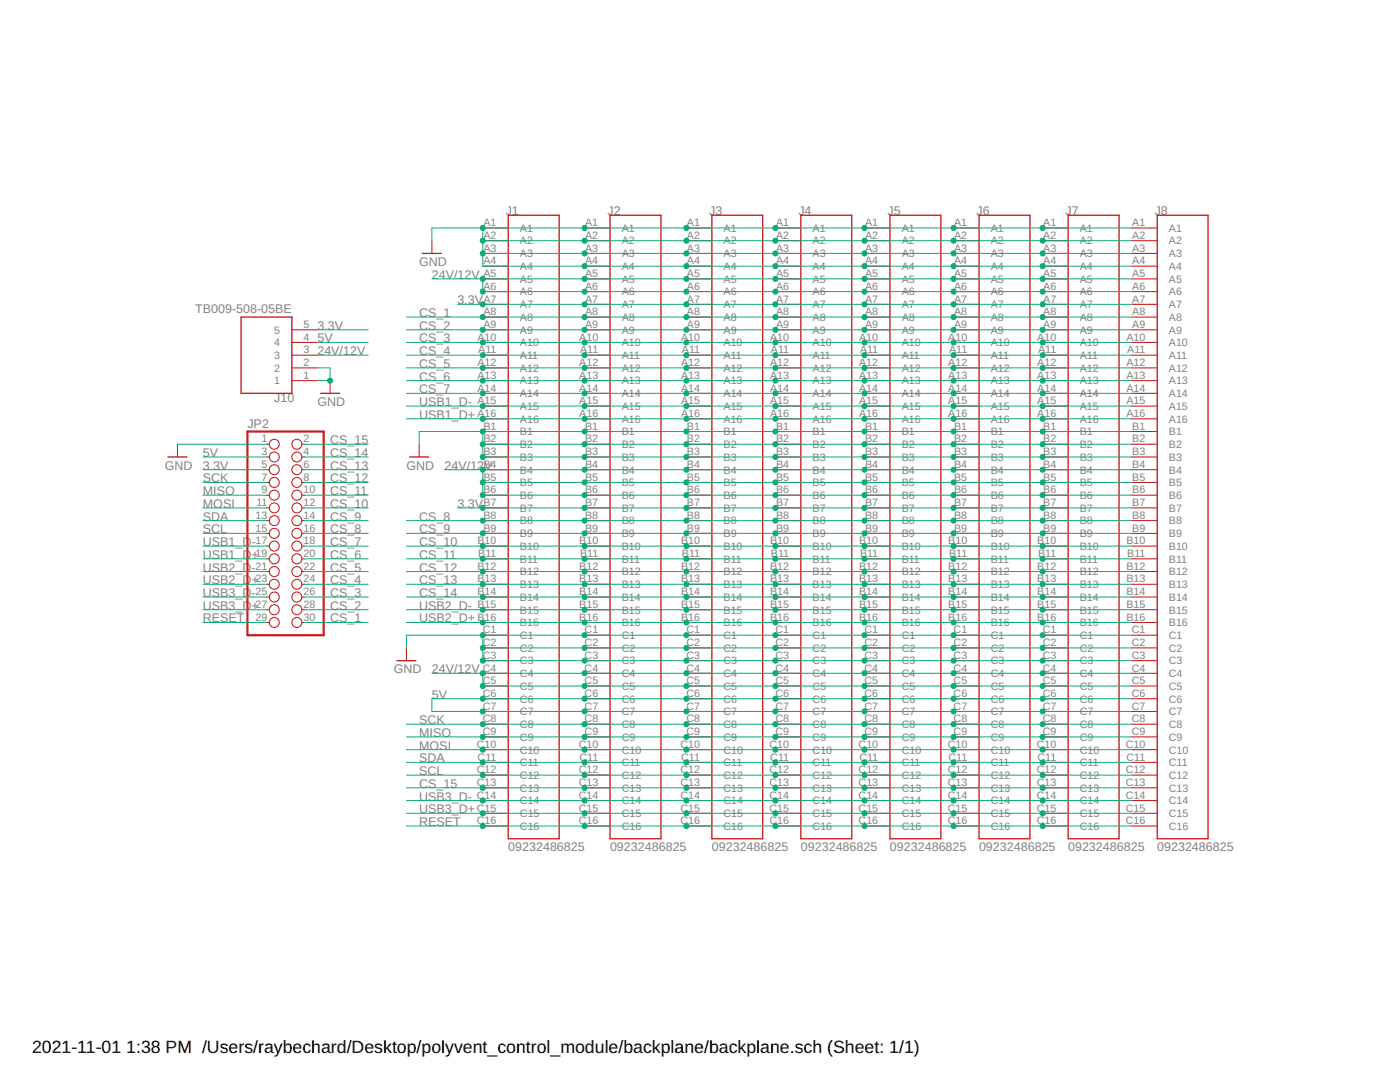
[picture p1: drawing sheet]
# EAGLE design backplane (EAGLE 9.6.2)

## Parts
J1  09232486825  [HARTING_09232486825]
J2  09232486825  [HARTING_09232486825]
J3  09232486825  [HARTING_09232486825]
J4  09232486825  [HARTING_09232486825]
J5  09232486825  [HARTING_09232486825]
J6  09232486825  [HARTING_09232486825]
J7  09232486825  [HARTING_09232486825]
J8  09232486825  [HARTING_09232486825]
J10  TB009-508-05BE  [CUI_TB009-508-05BE]
JP2  PINHD-2X15  [2X15]

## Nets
3.3V: J1.A7 J1.B7 J2.A7 J2.B7 J3.A7 J3.B7 J4.A7 J4.B7 J5.A7 J5.B7 J6.A7 J6.B7 J7.A7 J7.B7 J8.A7 J8.B7 J10.1 JP2.5
5V: J1.C6 J1.C7 J2.C6 J2.C7 J3.C6 J3.C7 J4.C6 J4.C7 J5.C6 J5.C7 J6.C6 J6.C7 J7.C6 J7.C7 J8.C6 J8.C7 J10.2 JP2.3
24V/12V: J1.A5 J1.A6 J1.B4 J1.B5 J1.B6 J1.C4 J1.C5 J2.A5 J2.A6 J2.B4 J2.B5 J2.B6 J2.C4 J2.C5 J3.A5 J3.A6 J3.B4 J3.B5 J3.B6 J3.C4 J3.C5 J4.A5 J4.A6 J4.B4 J4.B5 J4.B6 J4.C4 J4.C5 J5.A5 J5.A6 J5.B4 J5.B5 J5.B6 J5.C4 J5.C5 J6.A5 J6.A6 J6.B4 J6.B5 J6.B6 J6.C4 J6.C5 J7.A5 J7.A6 J7.B4 J7.B5 J7.B6 J7.C4 J7.C5 J8.A5 J8.A6 J8.B4 J8.B5 J8.B6 J8.C4 J8.C5 J10.3
CS_1: J1.A8 J2.A8 J3.A8 J4.A8 J5.A8 J6.A8 J7.A8 J8.A8 JP2.30
CS_2: J1.A9 J2.A9 J3.A9 J4.A9 J5.A9 J6.A9 J7.A9 J8.A9 JP2.28
CS_3: J1.A10 J2.A10 J3.A10 J4.A10 J5.A10 J6.A10 J7.A10 J8.A10 JP2.26
CS_4: J1.A11 J2.A11 J3.A11 J4.A11 J5.A11 J6.A11 J7.A11 J8.A11 JP2.24
CS_5: J1.A12 J2.A12 J3.A12 J4.A12 J5.A12 J6.A12 J7.A12 J8.A12 JP2.22
CS_6: J1.A13 J2.A13 J3.A13 J4.A13 J5.A13 J6.A13 J7.A13 J8.A13 JP2.20
CS_7: J1.A14 J2.A14 J3.A14 J4.A14 J5.A14 J6.A14 J7.A14 J8.A14 JP2.18
CS_8: J1.B8 J2.B8 J3.B8 J4.B8 J5.B8 J6.B8 J7.B8 J8.B8 JP2.16
CS_9: J1.B9 J2.B9 J3.B9 J4.B9 J5.B9 J6.B9 J7.B9 J8.B9 JP2.14
CS_10: J1.B10 J2.B10 J3.B10 J4.B10 J5.B10 J6.B10 J7.B10 J8.B10 JP2.12
CS_11: J1.B11 J2.B11 J3.B11 J4.B11 J5.B11 J6.B11 J7.B11 J8.B11 JP2.10
CS_12: J1.B12 J2.B12 J3.B12 J4.B12 J5.B12 J6.B12 J7.B12 J8.B12 JP2.8
CS_13: J1.B13 J2.B13 J3.B13 J4.B13 J5.B13 J6.B13 J7.B13 J8.B13 JP2.6
CS_14: J1.B14 J2.B14 J3.B14 J4.B14 J5.B14 J6.B14 J7.B14 J8.B14 JP2.4
CS_15: J1.C13 J2.C13 J3.C13 J4.C13 J5.C13 J6.C13 J7.C13 J8.C13 JP2.2
GND: J1.A1 J1.A2 J1.A3 J1.A4 J1.B1 J1.B2 J1.B3 J1.C1 J1.C2 J1.C3 J2.A1 J2.A2 J2.A3 J2.A4 J2.B1 J2.B2 J2.B3 J2.C1 J2.C2 J2.C3 J3.A1 J3.A2 J3.A3 J3.A4 J3.B1 J3.B2 J3.B3 J3.C1 J3.C2 J3.C3 J4.A1 J4.A2 J4.A3 J4.A4 J4.B1 J4.B2 J4.B3 J4.C1 J4.C2 J4.C3 J5.A1 J5.A2 J5.A3 J5.A4 J5.B1 J5.B2 J5.B3 J5.C1 J5.C2 J5.C3 J6.A1 J6.A2 J6.A3 J6.A4 J6.B1 J6.B2 J6.B3 J6.C1 J6.C2 J6.C3 J7.A1 J7.A2 J7.A3 J7.A4 J7.B1 J7.B2 J7.B3 J7.C1 J7.C2 J7.C3 J8.A1 J8.A2 J8.A3 J8.A4 J8.B1 J8.B2 J8.B3 J8.C1 J8.C2 J8.C3 J10.4 J10.5 JP2.1
MISO: J1.C9 J2.C9 J3.C9 J4.C9 J5.C9 J6.C9 J7.C9 J8.C9 JP2.9
MOSI: J1.C10 J2.C10 J3.C10 J4.C10 J5.C10 J6.C10 J7.C10 J8.C10 JP2.11
RESET: J1.C16 J2.C16 J3.C16 J4.C16 J5.C16 J6.C16 J7.C16 J8.C16 JP2.29
SCK: J1.C8 J2.C8 J3.C8 J4.C8 J5.C8 J6.C8 J7.C8 J8.C8 JP2.7
SCL: J1.C12 J2.C12 J3.C12 J4.C12 J5.C12 J6.C12 J7.C12 J8.C12 JP2.15
SDA: J1.C11 J2.C11 J3.C11 J4.C11 J5.C11 J6.C11 J7.C11 J8.C11 JP2.13
USB1_D+: J1.A16 J2.A16 J3.A16 J4.A16 J5.A16 J6.A16 J7.A16 J8.A16 JP2.19
USB1_D-: J1.A15 J2.A15 J3.A15 J4.A15 J5.A15 J6.A15 J7.A15 J8.A15 JP2.17
USB2_D+: J1.B16 J2.B16 J3.B16 J4.B16 J5.B16 J6.B16 J7.B16 J8.B16 JP2.23
USB2_D-: J1.B15 J2.B15 J3.B15 J4.B15 J5.B15 J6.B15 J7.B15 J8.B15 JP2.21
USB3_D+: J1.C15 J2.C15 J3.C15 J4.C15 J5.C15 J6.C15 J7.C15 J8.C15 JP2.27
USB3_D-: J1.C14 J2.C14 J3.C14 J4.C14 J5.C14 J6.C14 J7.C14 J8.C14 JP2.25
